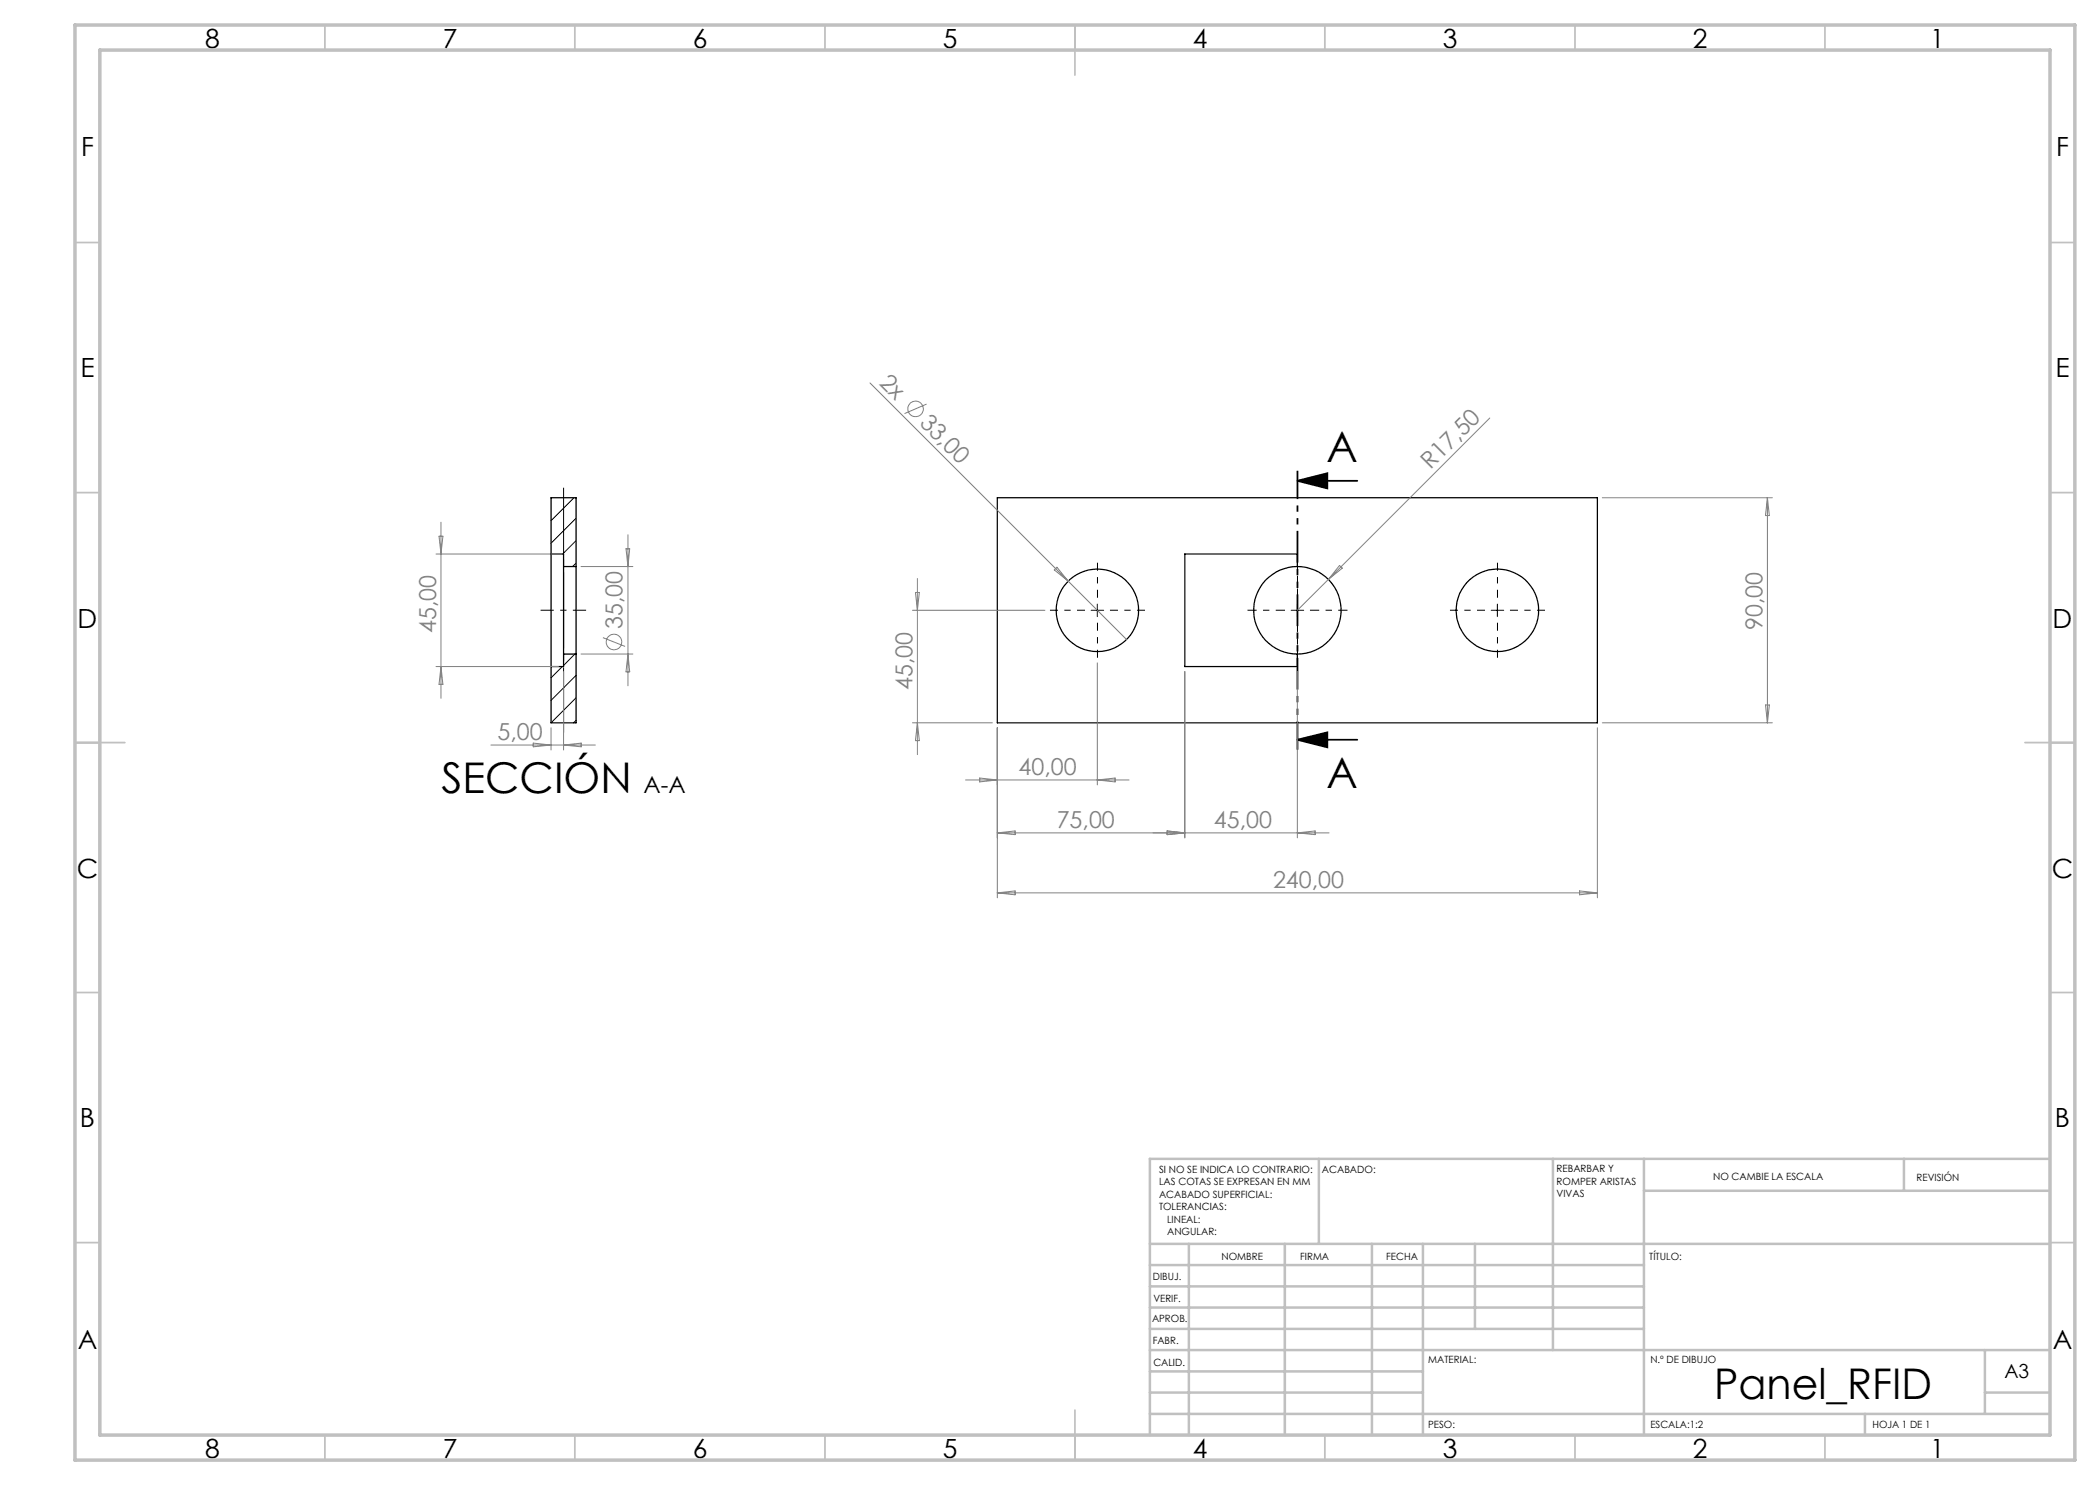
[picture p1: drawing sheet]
<svg xmlns="http://www.w3.org/2000/svg" width="420mm" height="297mm" viewBox="0 0 420 297" stroke-linecap="round" stroke-linejoin="round" font-family="sans-serif">
<g fill="none" stroke="#000" stroke-width=".25">
<path d="M199.5 99.6h120v45h-120zM110.2 110.8h2.5v2.5M112.7 113.3v17.5M112.7 113.3h2.5M115.2 113.3v17.5M115.2 113.3v-13.7h-5v45h5v-13.8M259.5 113.3a8.7 8.7 0 0 1 8.7 8.8 8.7 8.7 0 0 1-8.7 8.7M259.5 113.3a8.7 8.7 0 0 0-8.8 8.8 8.7 8.7 0 0 0 8.8 8.7M259.5 113.3v-2.5h-22.5v22.5h22.5v-2.5M112.7 130.8v2.5h-2.5M112.7 130.8h2.5"/>
<circle cx="219.5" cy="122.1" r="8.3"/>
<circle cx="299.5" cy="122.1" r="8.3"/>
</g>
<g fill="none" stroke="#000" stroke-width=".2">
<path d="M110.3 99.6l-.1 .1M114.8 99.6l-4.6 4.5M115.2 103.6l-5 5.1M115.2 108.1l-2.7 2.7M115.2 112.6l-.7 .7M112.5 133.3l-2.3 2.3M115 130.8l-2.3 2.3M115.2 135.1l-5 5M115.2 139.6l-5 5M218.2 122.1h2.5M219.5 120.8v2.5M258.2 122.1h2.5"/>
<path d="M259.5 120.8v2.5M298.2 122.1h2.5M299.5 120.8v2.5M115.2 144.1l-.5 .5"/>
</g>
<g fill="none" stroke="#808080" stroke-width=".2">
<path d="M174 76.6l39.6 39.6M185.3 80.8l-4.4 1.9M298 83.6l-32.3 32.3M320.5 99.6h34M353.5 99.6v45M353.5 99.6l.4 3.5h-.8zM87.2 110.8h24.5M87.8 107.2h.8l-.4 3.6zM88.2 104.5v35.2M116.2 113.3h10.4M125.2 109.7h.7l-.3 3.6zM125.6 107v30.2"/>
<path d="M183.1 118.5h.8l-.4 3.6zM183.5 115.7v35.2M210.9 114l.5-.6 2.2 2.8zM213.6 116.2l11.7 11.7M265.7 115.9l-6.2 6.2M267.9 113.1l.6 .5-2.8 2.3zM87.2 133.3h24.5M88.2 133.3l.4 3.6h-.8zM112.7 134.3v15.7M116.2 130.8h10.4M120.6 127.5l4.4 1.8M125.6 130.8l.3 3.6h-.7z"/>
<path d="M182.5 122.1h26.5M219.5 132.6v24.4M237 134.3v33.3M259.5 134.3v33.3M98.2 149h20.9M106.6 148.6l3.6 .4-3.6 .4zM110.2 145.6v4.4M112.7 149l3.5-.4v.8zM182.5 144.6h16M183.5 144.6l.4 3.5h-.8zM193.1 156h32.7M195.9 155.6l3.6 .4-3.6 .4z"/>
<path d="M199.5 145.6v34M219.5 156l3.5-.4v.8zM319.5 145.6v34M320.5 144.6h34M353.1 141h.8l-.4 3.6zM199.5 178.6h120M199.5 178.6l3.5-.4v.8zM199.5 166.6l3.5-.4v.7zM199.5 166.6h66.3M233.4 166.2l3.6 .4-3.6 .3zM259.5 166.6l3.5-.4v.7zM315.9 178.2l3.6 .4-3.6 .4z"/>
<circle cx="183.1" cy="81.8" r="1.56"/>
<circle cx="122.8" cy="128.4" r="1.55"/>
</g>
<path d="M259.5 96.2l6-1.6v3.1zM259.5 96.2h12M259.5 148l6-1.5v3zM259.5 148h12" fill="none" stroke="#000" stroke-width=".35"/>
<path d="M112.7 97.5v49" fill="none" stroke="#000" stroke-width=".2" stroke-dasharray="15.2 1.3 1.3 1.3" stroke-dashoffset="2.2" stroke-linecap="butt"/>
<path d="M117.2 122h-9.1" fill="none" stroke="#000" stroke-width=".2" stroke-dasharray="15.2 1.3 1.3 1.3" stroke-dashoffset="12.6" stroke-linecap="butt"/>
<path d="M219.5 119.5v-7M299.5 119.5v-7M217 122h-7M219.5 124.5v7M222 122h7M297 122h-7M299.5 124.5v7M302 122h7" fill="none" stroke="#000" stroke-width=".2" stroke-dasharray="15.2 1.3 1.3 1.3" stroke-dashoffset="13.6" stroke-linecap="butt"/>
<path d="M259.5 119.5v-7.5M257 122h-7.5M259.5 124.5v7.5M262 122h7.5" fill="none" stroke="#000" stroke-width=".2" stroke-dasharray="15.2 1.3 1.3 1.3" stroke-dashoffset="13.4" stroke-linecap="butt"/>
<path d="M259.5 94.1v55.8" fill="none" stroke="#000" stroke-width=".35" stroke-dasharray="6.3 1.3 1.3 1.3 1.3 1.3" stroke-dashoffset=".7" stroke-linecap="butt"/>
<g fill="none" stroke="#c0c0c0" stroke-width=".35">
<path d="M65 5v5M115 5v5M165 5v5M215 5v10M265 5v5M315 5v5M365 5v5M15 48.5h5M410 48.5h5M15 98.5h5M410 98.5h5M15 148.5h10"/>
<path d="M405 148.5h10M15 198.5h5M410 198.5h5M15 248.5h5M410 248.5h5M65 287v5M115 287v5M165 287v5M215 282v10M265 287v5M315 287v5M365 287v5"/>
</g>
<g fill="none" stroke="#c0c0c0" stroke-width=".5">
<path d="M263.8 231.8v17M310.6 231.8v38.2M328.8 231.8v55.2M328.8 238.2h81.2M380.8 231.8v6.4M410 231.8h-180v55.2M230 248.8h180M230 257.3h98.8M230 253h98.8M237.8 248.8v38.2M257 248.8v38.2M274.4 248.8v38.2"/>
<path d="M284.6 248.8v38.2M295 248.8v17M230 265.8h98.8M230 261.5h98.8M230 278.5h54.6M230 274.3h54.6M230 270h180M397 278.5h13M397 270v12.8M230 282.8h180M373 282.8v4.2"/>
</g>
<path d="M15 5h400v287h-400zM20 10h390v277h-390z" fill="none" stroke="#c0c0c0" stroke-width=".7"/>
<path d="M259.5 96.2l6-1.6v3.1zM259.5 148l6-1.5v3z" fill="#000"/>
<g font-size="8.5">
<text x="265.3" y="92.5">A</text>
<text x="88.3" y="158.6">SECCIÓN</text>
<text x="265.3" y="157.5">A</text>
<text x="342.8" y="279.7">Panel_RFID</text>
</g>
<g font-size="5.3">
<text x="41" y="9.5">8</text>
<text x="88.5" y="9.5">7</text>
<text x="138.5" y="9.5">6</text>
<text x="188.5" y="9.5">5</text>
<text x="238.5" y="9.5">4</text>
<text x="288.5" y="9.5">3</text>
<text x="338.5" y="9.5">2</text>
<text x="386" y="9.5">1</text>
<text x="16.2" y="31.3">F</text>
<text x="411.2" y="31.3">F</text>
<text x="16.1" y="75.5">E</text>
<text x="411.1" y="75.5">E</text>
<text x="15.5" y="125.5">D</text>
<text x="410.5" y="125.5">D</text>
<text x="15.4" y="175.5">C</text>
<text x="410.4" y="175.5">C</text>
<text x="16" y="225.5">B</text>
<text x="411" y="225.5">B</text>
<text x="15.5" y="269.8">A</text>
<text x="410.5" y="269.8">A</text>
<text x="41" y="291.5">8</text>
<text x="88.5" y="291.5">7</text>
<text x="138.5" y="291.5">6</text>
<text x="188.5" y="291.5">5</text>
<text x="238.5" y="291.5">4</text>
<text x="288.5" y="291.5">3</text>
<text x="338.5" y="291.5">2</text>
<text x="386" y="291.5">1</text>
</g>
<g font-size="4.7" fill="#808080">
<text x="175.7" y="76.7" transform="rotate(45 175.7 76.7)">2x</text>
<text x="183.7" y="84.8" transform="rotate(45 183.7 84.8)">33,00</text>
<text x="286.1" y="94" transform="rotate(-45 286.1 94)">R17,50</text>
<text x="124.5" y="125.8" transform="rotate(-90 124.5 125.8)">35,00</text>
<text x="352.5" y="126" transform="rotate(-90 352.5 126)">90,00</text>
<text x="87.2" y="126.6" transform="rotate(-90 87.2 126.6)">45,00</text>
<text x="182.5" y="138" transform="rotate(-90 182.5 138)">45,00</text>
<text x="99.5" y="148">5,00</text>
<text x="203.7" y="155">40,00</text>
<text x="211.3" y="165.5">75,00</text>
<text x="242.8" y="165.5">45,00</text>
<text x="254.6" y="177.5">240,00</text>
</g>
<text font-size="4.7" x="128.7" y="158.6">A-A</text>
<text font-size="3.9" x="400.9" y="275.5">A3</text>
<g font-size="2">
<text x="231.8" y="234.6">SI NO SE INDICA LO CONTRARIO:</text>
<text x="231.8" y="237.1">LAS COTAS SE EXPRESAN EN MM</text>
<text x="231.8" y="239.6">ACABADO SUPERFICIAL:</text>
<text x="264.4" y="234.6">ACABADO:</text>
<text x="311.3" y="234.5">REBARBAR Y</text>
<text x="311.3" y="237">ROMPER ARISTAS</text>
<text x="311.3" y="239.5">VIVAS</text>
<text x="342.6" y="236">NO CAMBIE LA ESCALA</text>
<text x="383.3" y="236.2">REVISIÓN</text>
<text x="231.8" y="242.1">TOLERANCIAS:</text>
<text x="233.4" y="244.6">LINEAL:</text>
<text x="233.4" y="247.1">ANGULAR:</text>
<text x="244.3" y="252">NOMBRE</text>
<text x="260" y="251.9">FIRMA</text>
<text x="277.2" y="251.9">FECHA</text>
<text x="329.9" y="251.9">TÍTULO:</text>
<text x="230.6" y="256.1">DIBUJ.</text>
<text x="230.7" y="260.3">VERIF.</text>
<text x="230.4" y="264.4">APROB.</text>
<text x="230.5" y="268.8">FABR.</text>
<text x="230.7" y="273.1">CALID.</text>
<text x="285.6" y="272.5">MATERIAL:</text>
<text x="330.1" y="272.5">N.º DE DIBUJO</text>
<text x="285.6" y="285.5">PESO:</text>
<text x="330.1" y="285.6">ESCALA:1:2</text>
<text x="374.5" y="285.6">HOJA 1 DE 1</text>
</g>
</svg>
